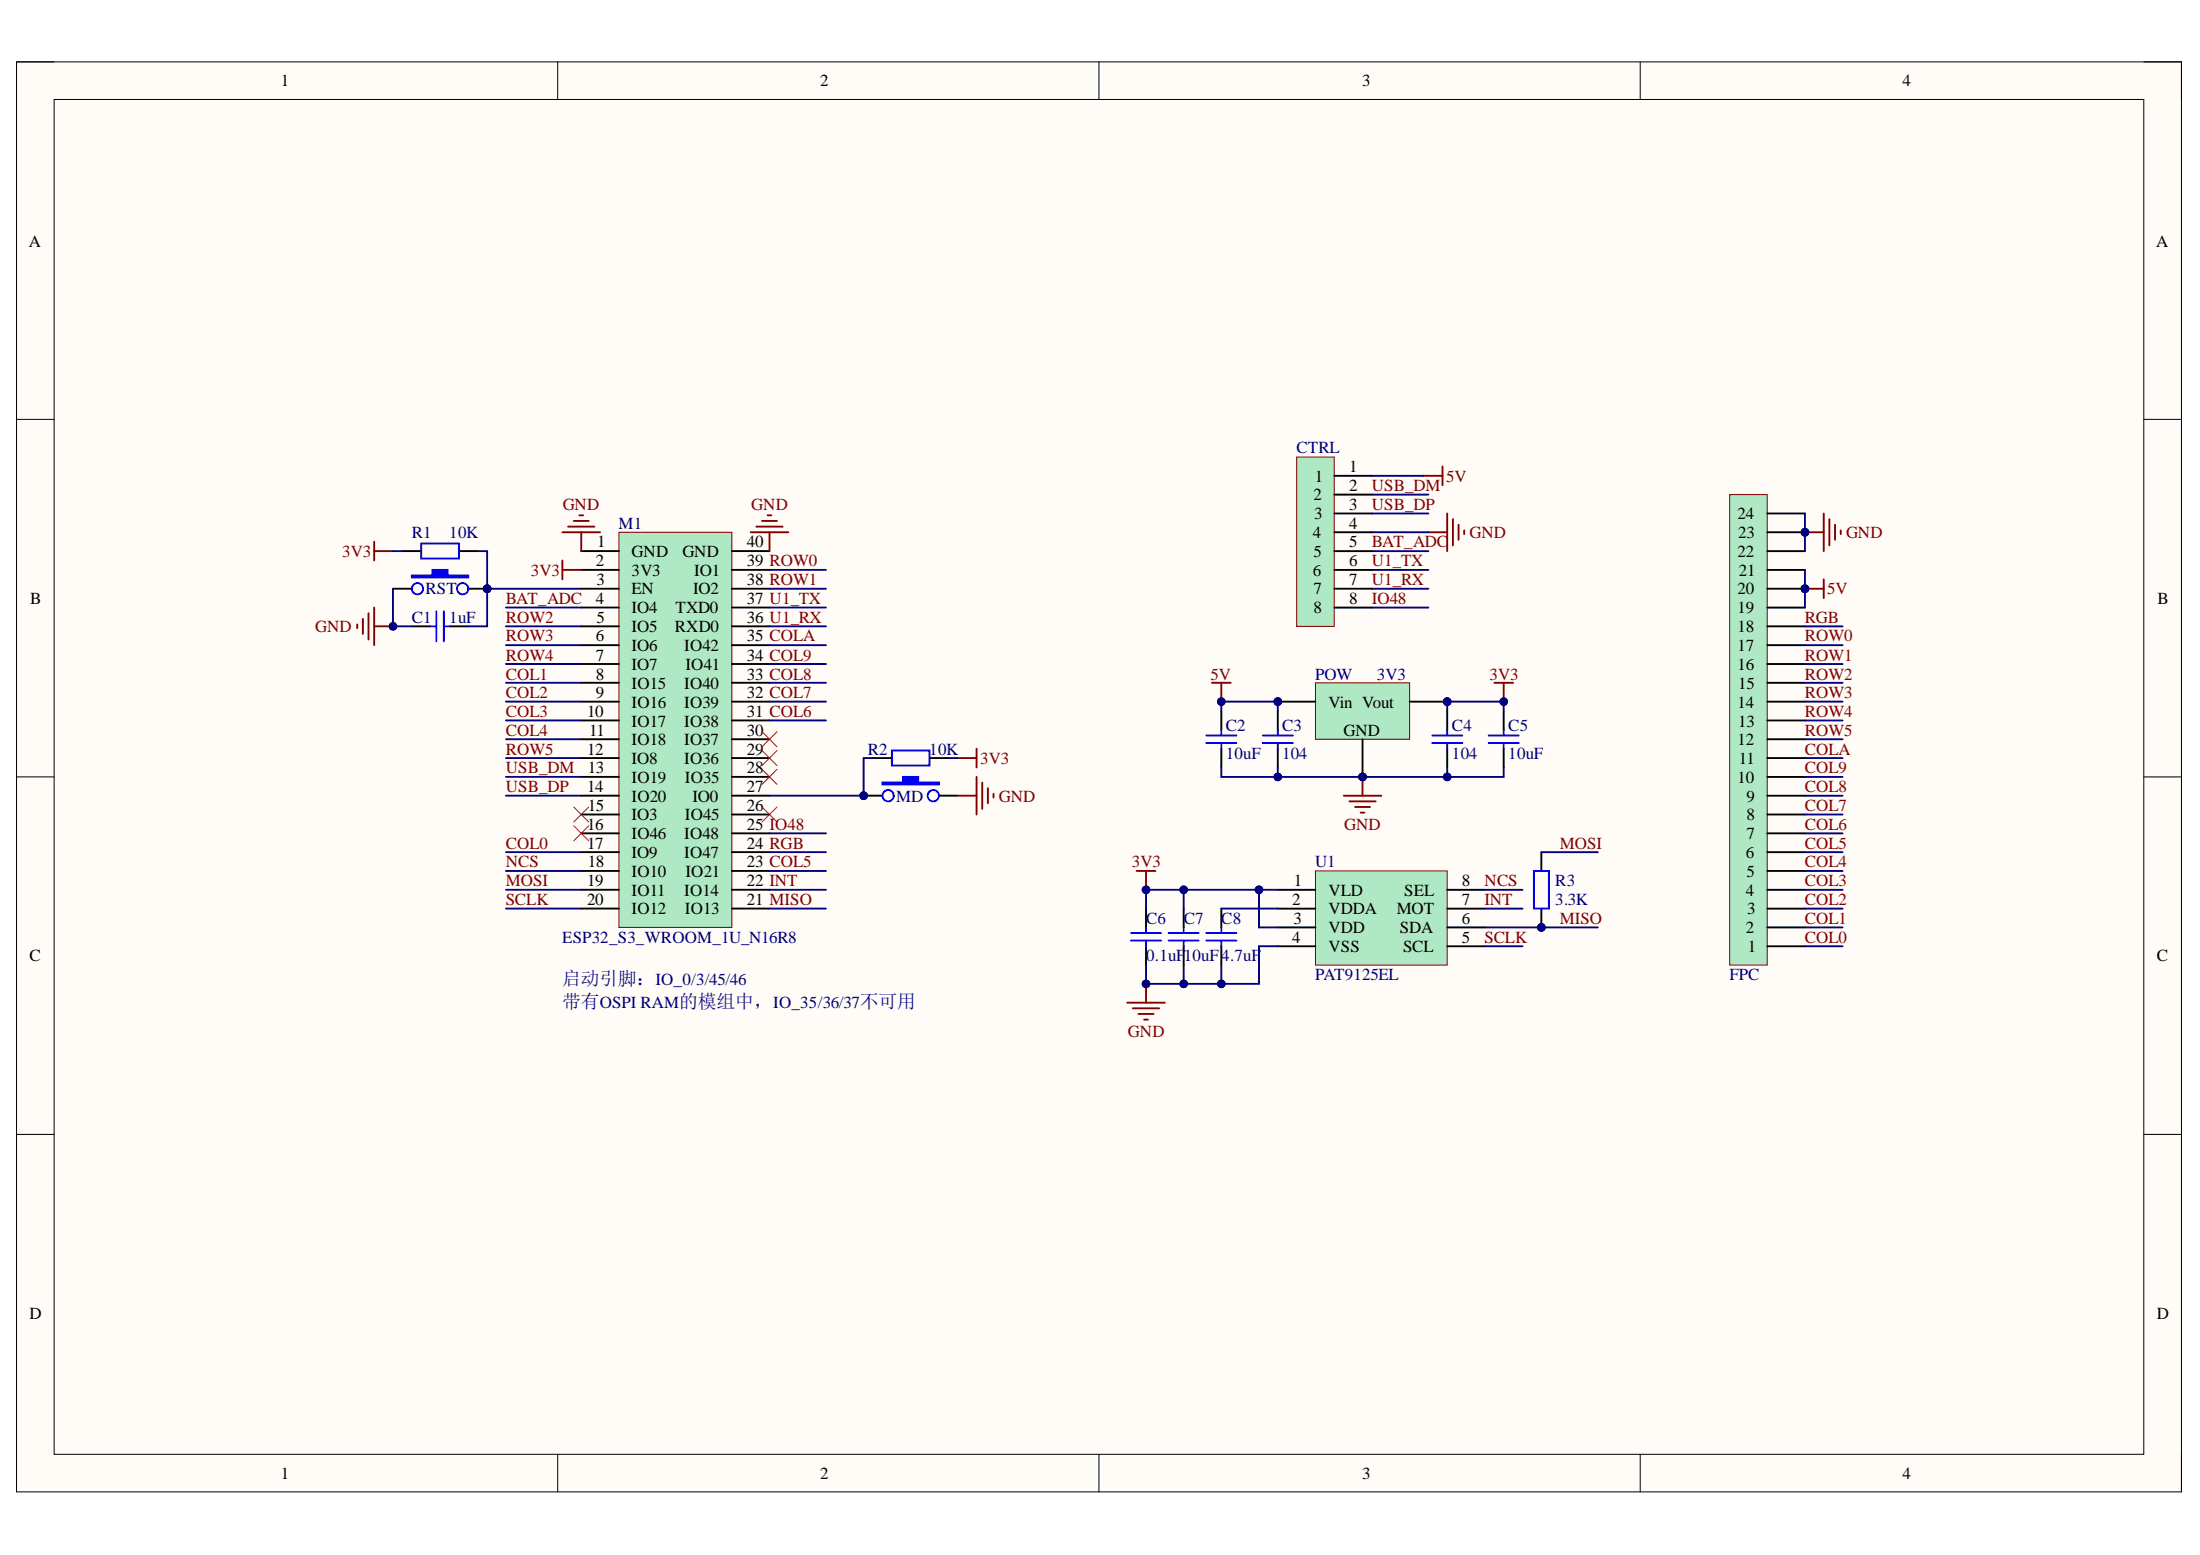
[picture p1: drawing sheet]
# Altium project KeyboardControl.PrjPcb
1 sheet, 18 parts. Net scope: global (net labels, ports and power ports of the same name join across sheets).
Board file: KeyboardControl.PcbDoc

## Sheet KeyboardControl.SchDoc
size A4; SheetNumber: 1; SheetTotal: 1

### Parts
C1  1uF  [0603]
C2  10uF  [0603]
C3  104  [0603]
C4  104  [0603]
C5  10uF  [0603]
C6  0.1uF  [0603]
C7  10uF  [0603]
C8  4.7uF  [0603]
CTRL  SH1.25mm_8P  [SH1.25MM_8P]  (value not drawn)
FPC  FPC_0.5_24P  [FPC_0.5_24PIN]  (value not drawn)
M1  ESP32_S3_WROOM_1U_N16R8  [ESP32_S3_WROOM_1U]
MD  KEY  [KEY_SMT_4_L]  (value not drawn)
POW  3V3  [SOT223]
R1  10K  [R_0603]
R2  10K  [R_0603]
R3  3.3K  [R_0603]
RST  KEY  [KEY_SMT_4_L]  (value not drawn)
U1  PAT9125EL  [PAT9125EL]

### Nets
3V3: C4.2 C5.2 C6.2 C7.2 M1.2(3V3) POW.2(Vout) R1.2 R2.1 U1.1(VLD) U1.3(VDD)
5V: C2.2 C3.2 CTRL.1 FPC.19 FPC.20 FPC.21 POW.3(Vin)
GND: C1.1 C2.1 C3.1 C4.1 C5.1 C6.1 C7.1 C8.1 CTRL.4 FPC.22 FPC.23 FPC.24 M1.1(GND) M1.40(GND) MD.2 POW.1(GND) RST.1 U1.4(VSS)
BAT_ADC: CTRL.5 M1.4(IO4)
COL0: FPC.1 M1.17(IO9)
COL1: FPC.2 M1.8(IO15)
COL2: FPC.3 M1.9(IO16)
COL3: FPC.4 M1.10(IO17)
COL4: FPC.5 M1.11(IO18)
COL5: FPC.6 M1.23(IO21)
COL6: FPC.7 M1.31(IO38)
COL7: FPC.8 M1.32(IO39)
COL8: FPC.9 M1.33(IO40)
COL9: FPC.10 M1.34(IO41)
COLA: FPC.11 M1.35(IO42)
INT: M1.22(IO14) U1.7(MOT)
IO48: CTRL.8 M1.25(IO48)
MISO: M1.21(IO13) R3.1 U1.6(SDA)
MOSI: M1.19(IO11) R3.2
NCS: M1.18(IO10) U1.8(SEL)
RGB: FPC.18 M1.24(IO47)
ROW0: FPC.17 M1.39(IO1)
ROW1: FPC.16 M1.38(IO2)
ROW2: FPC.15 M1.5(IO5)
ROW3: FPC.14 M1.6(IO6)
ROW4: FPC.13 M1.7(IO7)
ROW5: FPC.12 M1.12(IO8)
SCLK: M1.20(IO12) U1.5(SCL)
U1_RX: CTRL.7 M1.36(RXD0)
U1_TX: CTRL.6 M1.37(TXD0)
USB_DM: CTRL.2 M1.13(IO19)
USB_DP: CTRL.3 M1.14(IO20)
NetC1_2: C1.2 M1.3(EN) R1.1 RST.2
NetC8_2: C8.2 U1.2(VDDA)
NetM1_27: M1.27(IO0) MD.1 R2.2

Not connected (* = marked no-connect by the designer): M1 15(IO3)* 16(IO46)* 26(IO45)* 28(IO35)* 29(IO36)* 30(IO37)*

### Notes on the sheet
- (near M1) 启动引脚：IO_0/3/45/46
- 带有OSPI RAM的模组中，IO_35/36/37不可用
